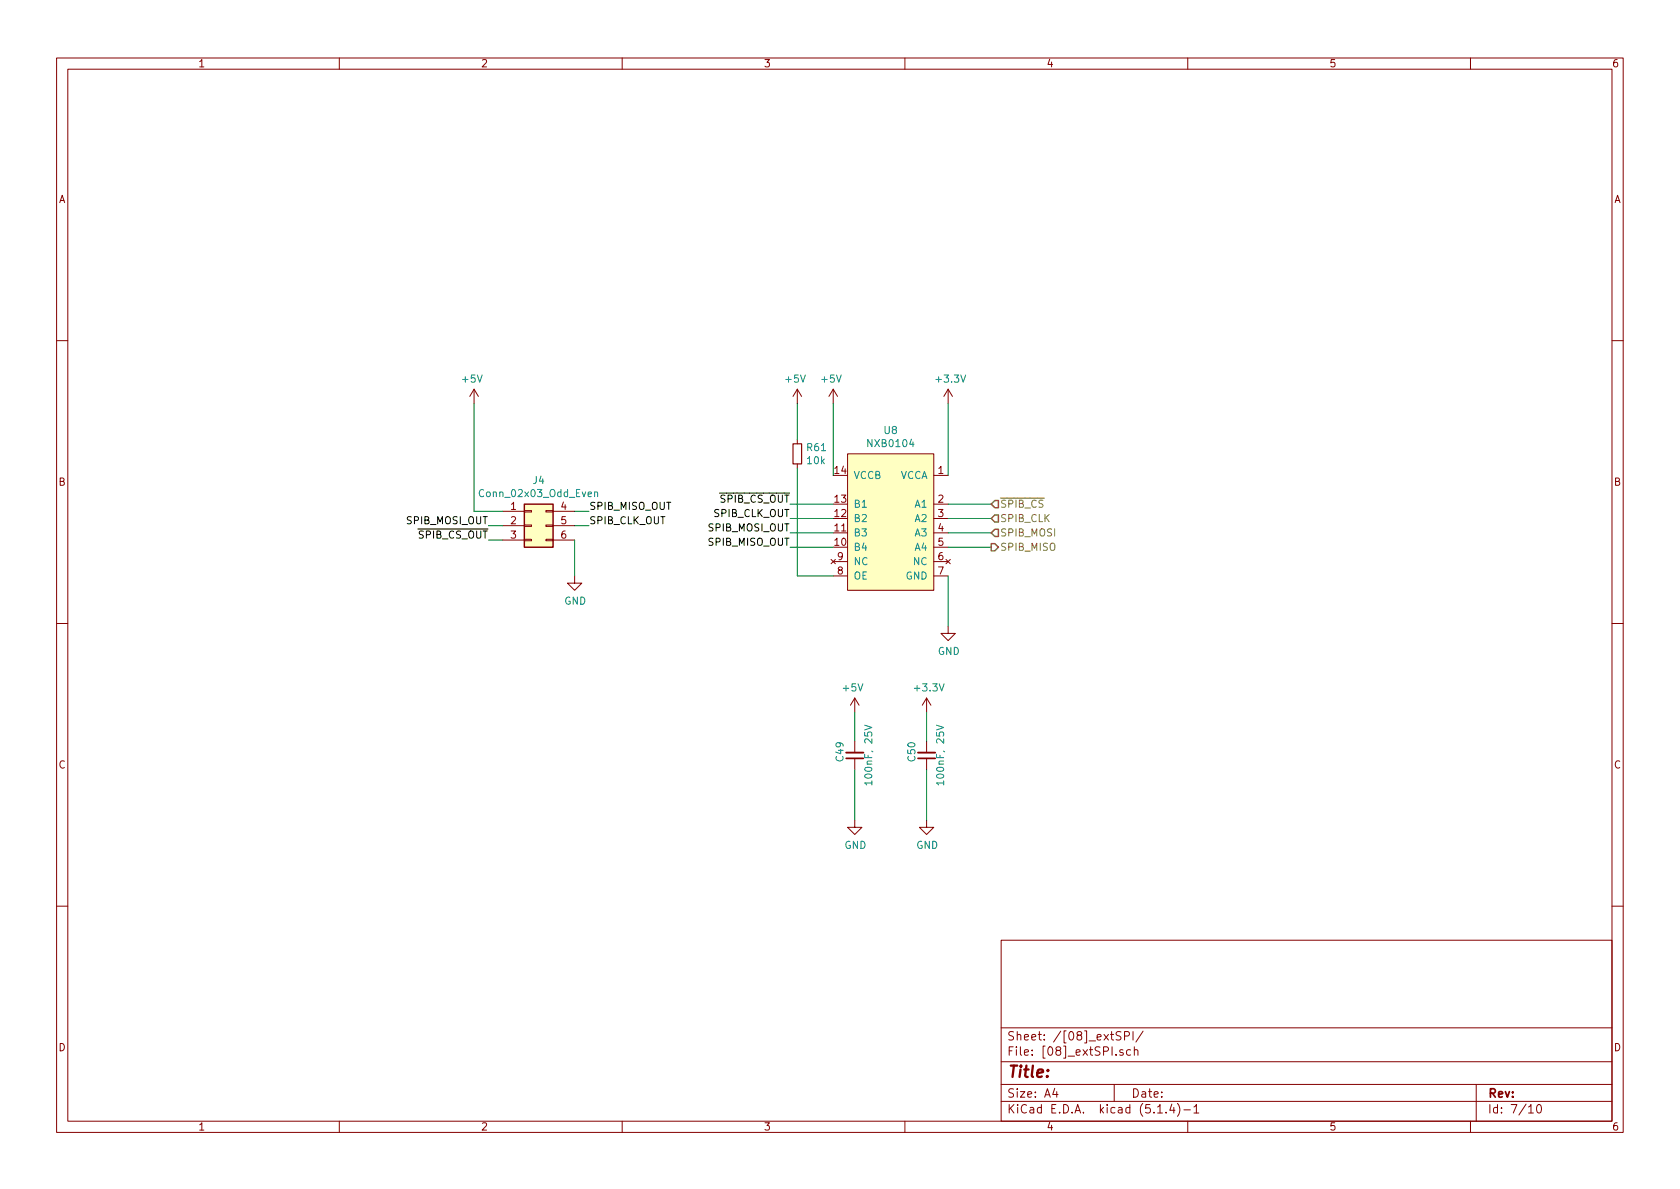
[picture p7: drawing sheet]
EESchema Schematic File Version 4
LIBS:FER_ESC_v2r1-cache
EELAYER 30 0
EELAYER END
$Descr A4 11693 8268
encoding utf-8
Sheet 7 10
Title ""
Date ""
Rev ""
Comp ""
Comment1 ""
Comment2 ""
Comment3 ""
Comment4 ""
$EndDescr
$Comp
L Device:C_Small C?
U 1 1
P 6450 5250
AR Path="/5F5B252D/5FA9E645" Ref="C?"  Part="1" 
AR Path="/5F78B8C7/5FA9E645" Ref="C50"  Part="1" 
F 0 "C50" V 6550 5225 50  0000 C CNN
F 1 "100nF, 25V" V 6350 5250 50  0000 C CNN
F 2 "Capacitor_SMD:C_0603_1608Metric" H 6450 5250 50  0001 C CNN
F 3 "" H 6450 5250 50  0001 C CNN
F 4 "" V 6450 5250 50  0001 C CNN "Manufacture Part Number"
F 5 "C0603C104Z3VACTU" H 6450 5250 50  0001 C CNN "Manufacturer Part Number"
	1    6450 5250
	-1   0    0    1   
$EndComp
$Comp
L power:+3.3V #PWR?
U 1 1
P 6450 4950
AR Path="/5F5B252D/5FA9F443" Ref="#PWR?"  Part="1" 
AR Path="/5F78B8C7/5FA9F443" Ref="#PWR0132"  Part="1" 
F 0 "#PWR0132" H 6450 4800 50  0001 C CNN
F 1 "+3.3V" H 6465 5123 50  0000 C CNN
F 2 "" H 6450 4950 50  0001 C CNN
F 3 "" H 6450 4950 50  0001 C CNN
	1    6450 4950
	1    0    0    -1  
$EndComp
Wire Wire Line
	6450 4950 6450 5150
$Comp
L power:GND #PWR0133
U 1 1
P 6450 5700
F 0 "#PWR0133" H 6450 5450 50  0001 C CNN
F 1 "GND" H 6455 5527 50  0000 C CNN
F 2 "" H 6450 5700 50  0001 C CNN
F 3 "" H 6450 5700 50  0001 C CNN
	1    6450 5700
	1    0    0    -1  
$EndComp
Wire Wire Line
	6450 5700 6450 5350
$Comp
L Connector_Generic:Conn_02x03_Top_Bottom J4
U 1 1
P 3700 3650
F 0 "J4" H 3750 3967 50  0000 C CNN
F 1 "Conn_02x03_Odd_Even" H 3750 3876 50  0000 C CNN
F 2 "Connector_Molex:Molex_Nano-Fit_105314-xx06_2x03_P2.50mm_Horizontal" H 3700 3650 50  0001 C CNN
F 3 "~" H 3700 3650 50  0001 C CNN
F 4 "105314-1206" H 3700 3650 50  0001 C CNN "Manufacturer Part Number"
	1    3700 3650
	1    0    0    -1  
$EndComp
$Comp
L power:GND #PWR0127
U 1 1
P 4000 4000
F 0 "#PWR0127" H 4000 3750 50  0001 C CNN
F 1 "GND" H 4005 3827 50  0000 C CNN
F 2 "" H 4000 4000 50  0001 C CNN
F 3 "" H 4000 4000 50  0001 C CNN
	1    4000 4000
	1    0    0    -1  
$EndComp
Wire Wire Line
	3300 3550 3500 3550
Text HLabel 6900 3700 2    50   Input ~ 0
SPIB_MOSI
Text HLabel 6900 3800 2    50   Output ~ 0
SPIB_MISO
Text HLabel 6900 3600 2    50   Input ~ 0
SPIB_CLK
Text HLabel 6900 3500 2    50   Input ~ 0
~SPIB_CS
Wire Wire Line
	6900 3500 6600 3500
Wire Wire Line
	6600 3600 6900 3600
Wire Wire Line
	6900 3700 6600 3700
Wire Wire Line
	6900 3800 6600 3800
Text Label 5500 3500 2    50   ~ 0
~SPIB_CS_OUT
Wire Wire Line
	5800 3500 5500 3500
Text Label 5500 3600 2    50   ~ 0
SPIB_CLK_OUT
Text Label 5500 3700 2    50   ~ 0
SPIB_MOSI_OUT
Text Label 5500 3800 2    50   ~ 0
SPIB_MISO_OUT
Wire Wire Line
	5500 3600 5800 3600
Wire Wire Line
	5500 3700 5800 3700
Wire Wire Line
	4000 3750 4000 4000
Wire Wire Line
	4100 3550 4000 3550
Text Label 4100 3650 0    50   ~ 0
SPIB_CLK_OUT
Wire Wire Line
	4100 3650 4000 3650
Text Label 3400 3650 2    50   ~ 0
SPIB_MOSI_OUT
Wire Wire Line
	3400 3650 3500 3650
Text Label 4100 3550 0    50   ~ 0
SPIB_MISO_OUT
Wire Wire Line
	3400 3750 3500 3750
Wire Wire Line
	5800 3800 5500 3800
$Comp
L power:GND #PWR0135
U 1 1
P 6600 4350
F 0 "#PWR0135" H 6600 4100 50  0001 C CNN
F 1 "GND" H 6605 4177 50  0000 C CNN
F 2 "" H 6600 4350 50  0001 C CNN
F 3 "" H 6600 4350 50  0001 C CNN
	1    6600 4350
	1    0    0    -1  
$EndComp
$Comp
L power:+3.3V #PWR?
U 1 1
P 6600 2800
AR Path="/5F5B252D/5F6C9DFB" Ref="#PWR?"  Part="1" 
AR Path="/5F78B8C7/5F6C9DFB" Ref="#PWR0134"  Part="1" 
F 0 "#PWR0134" H 6600 2650 50  0001 C CNN
F 1 "+3.3V" H 6615 2973 50  0000 C CNN
F 2 "" H 6600 2800 50  0001 C CNN
F 3 "" H 6600 2800 50  0001 C CNN
	1    6600 2800
	1    0    0    -1  
$EndComp
$Comp
L FER_ZESA_SY:NXB0104 U8
U 1 1
P 6500 3150
F 0 "U8" H 6800 3315 50  0000 C CNN
F 1 "NXB0104" H 6800 3224 50  0000 C CNN
F 2 "Package_SO:TSSOP-14_4.4x5mm_P0.65mm" H 6500 3150 50  0001 C CNN
F 3 "https://hr.mouser.com/Search/Refine?Keyword=NXS0104" H 6500 3150 50  0001 C CNN
F 4 "NXS0104PW-Q100J" H 6500 3150 50  0001 C CNN "Manufacturer Part Number"
	1    6500 3150
	-1   0    0    -1  
$EndComp
$Comp
L Device:C_Small C?
U 1 1
P 5950 5250
AR Path="/5F5B252D/5F6F1774" Ref="C?"  Part="1" 
AR Path="/5F78B8C7/5F6F1774" Ref="C49"  Part="1" 
F 0 "C49" V 6050 5225 50  0000 C CNN
F 1 "100nF, 25V" V 5850 5250 50  0000 C CNN
F 2 "Capacitor_SMD:C_0603_1608Metric" H 5950 5250 50  0001 C CNN
F 3 "" H 5950 5250 50  0001 C CNN
F 4 "" V 5950 5250 50  0001 C CNN "Manufacture Part Number"
F 5 "C0603C104Z3VACTU" H 5950 5250 50  0001 C CNN "Manufacturer Part Number"
	1    5950 5250
	-1   0    0    1   
$EndComp
$Comp
L power:+5V #PWR?
U 1 1
P 5800 2800
AR Path="/5F5B26F5/5F701342" Ref="#PWR?"  Part="1" 
AR Path="/5F78B8C7/5F701342" Ref="#PWR0129"  Part="1" 
F 0 "#PWR0129" H 5800 2650 50  0001 C CNN
F 1 "+5V" H 5815 2973 50  0000 C CNN
F 2 "" H 5800 2800 50  0001 C CNN
F 3 "" H 5800 2800 50  0001 C CNN
	1    5800 2800
	-1   0    0    -1  
$EndComp
$Comp
L power:+5V #PWR?
U 1 1
P 5950 4950
AR Path="/5F5B26F5/5F704FD7" Ref="#PWR?"  Part="1" 
AR Path="/5F78B8C7/5F704FD7" Ref="#PWR0130"  Part="1" 
F 0 "#PWR0130" H 5950 4800 50  0001 C CNN
F 1 "+5V" H 5965 5123 50  0000 C CNN
F 2 "" H 5950 4950 50  0001 C CNN
F 3 "" H 5950 4950 50  0001 C CNN
	1    5950 4950
	-1   0    0    -1  
$EndComp
Wire Wire Line
	5950 4950 5950 5150
$Comp
L power:GND #PWR0131
U 1 1
P 5950 5700
F 0 "#PWR0131" H 5950 5450 50  0001 C CNN
F 1 "GND" H 5955 5527 50  0000 C CNN
F 2 "" H 5950 5700 50  0001 C CNN
F 3 "" H 5950 5700 50  0001 C CNN
	1    5950 5700
	1    0    0    -1  
$EndComp
Wire Wire Line
	5950 5700 5950 5350
Wire Wire Line
	5800 2800 5800 3300
Wire Wire Line
	6600 2800 6600 3300
Wire Wire Line
	6600 4000 6600 4350
$Comp
L Device:R_Small R?
U 1 1
P 5550 3150
AR Path="/5F5B235F/5F72C1B6" Ref="R?"  Part="1" 
AR Path="/5F78B8C7/5F72C1B6" Ref="R61"  Part="1" 
F 0 "R61" H 5609 3196 50  0000 L CNN
F 1 "10k" H 5609 3105 50  0000 L CNN
F 2 "Resistor_SMD:R_0603_1608Metric" H 5550 3150 50  0001 C CNN
F 3 "~" H 5550 3150 50  0001 C CNN
F 4 "CR0603-FX-1002ELF" H 5550 3150 50  0001 C CNN "Manufacturer Part Number"
	1    5550 3150
	1    0    0    -1  
$EndComp
Wire Wire Line
	5550 3250 5550 4000
Wire Wire Line
	5550 4000 5800 4000
$Comp
L power:+5V #PWR?
U 1 1
P 5550 2800
AR Path="/5F5B26F5/5F72C8E4" Ref="#PWR?"  Part="1" 
AR Path="/5F78B8C7/5F72C8E4" Ref="#PWR0128"  Part="1" 
F 0 "#PWR0128" H 5550 2650 50  0001 C CNN
F 1 "+5V" H 5565 2973 50  0000 C CNN
F 2 "" H 5550 2800 50  0001 C CNN
F 3 "" H 5550 2800 50  0001 C CNN
	1    5550 2800
	-1   0    0    -1  
$EndComp
Wire Wire Line
	5550 2800 5550 3050
$Comp
L power:+5V #PWR?
U 1 1
P 3300 2800
AR Path="/5F5B26F5/5FA0B13D" Ref="#PWR?"  Part="1" 
AR Path="/5F78B8C7/5FA0B13D" Ref="#PWR0126"  Part="1" 
F 0 "#PWR0126" H 3300 2650 50  0001 C CNN
F 1 "+5V" H 3315 2973 50  0000 C CNN
F 2 "" H 3300 2800 50  0001 C CNN
F 3 "" H 3300 2800 50  0001 C CNN
	1    3300 2800
	-1   0    0    -1  
$EndComp
Wire Wire Line
	3300 2800 3300 3550
Text Label 3400 3750 2    50   ~ 0
~SPIB_CS_OUT
$EndSCHEMATC
